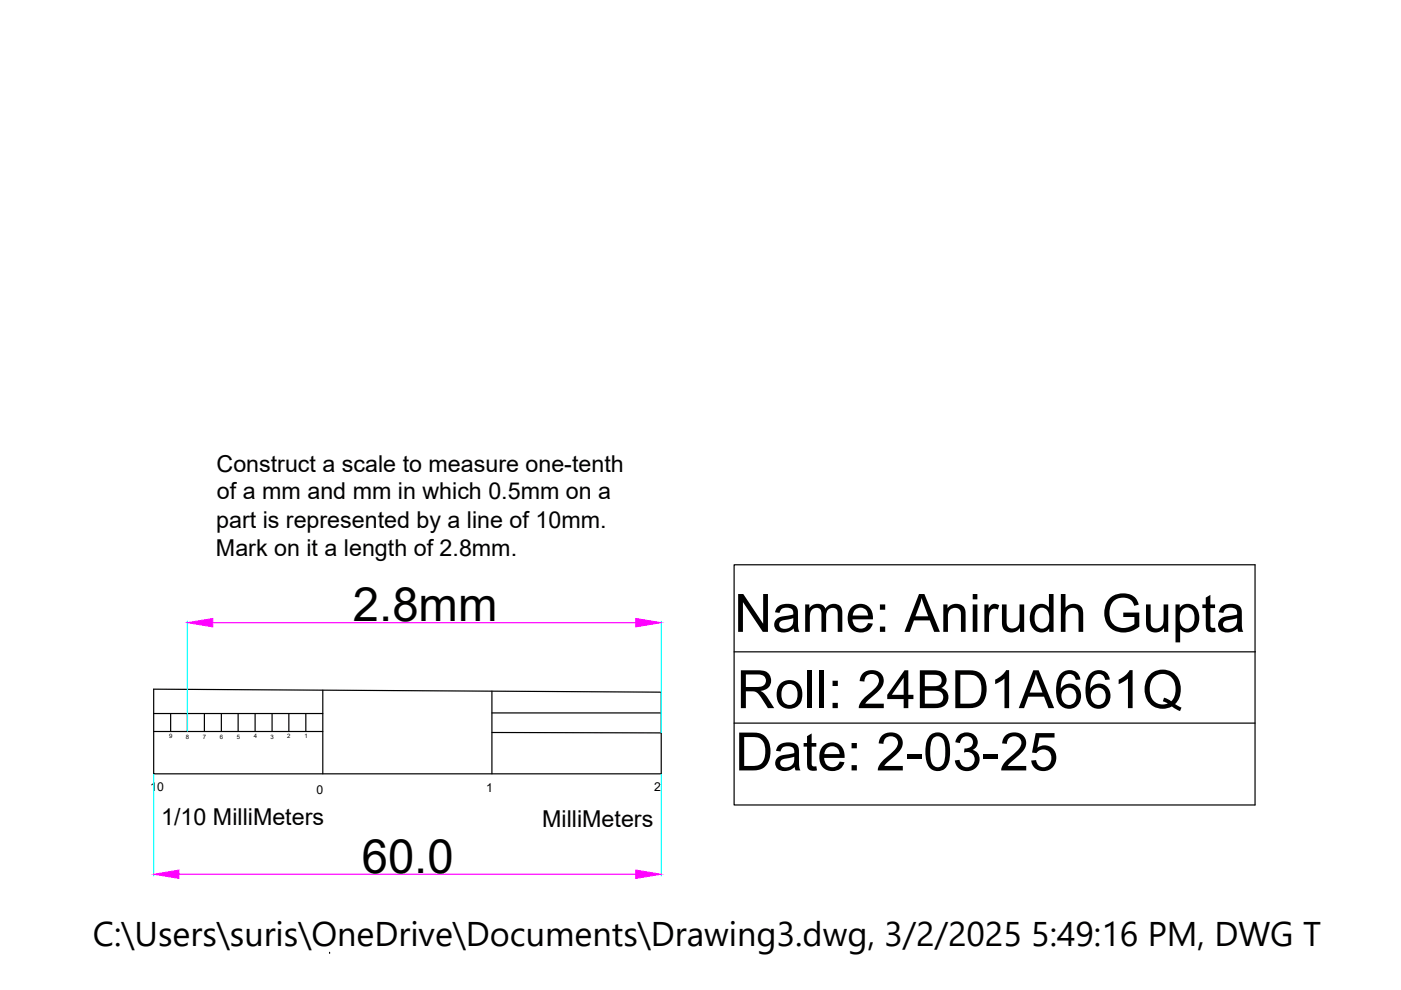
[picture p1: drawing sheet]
<svg xmlns="http://www.w3.org/2000/svg" width="297mm" height="210mm" viewBox="0 0 297 210" stroke-linecap="round" stroke-linejoin="round" font-family="sans-serif">
<!-- layer: 0 -->
<g fill="none" stroke="#000" stroke-width=".25">
<path d="M155.6 119.7h110.5v51h-110.5zM155.6 138.2h110.6M32.6 146.1l107.6 .7v17.3h-107.6zM32.6 151.3h35.8M32.6 155.1h35.8M36.2 151.3v3.8M39.7 151.3v3.8M43.3 151.3v3.8M46.9 151.3v3.8M50.5 151.3v3.8M54.1 151.3v3.8M57.7 151.3v3.8"/>
<path d="M61.2 151.3v3.8M64.8 151.3v3.8M68.4 146.3v17.8M104.3 146.5v17.6M104.3 151.2h35.9M104.3 155.3l35.9 .1M155.6 153.3h110.5M69.9 202.1h.1"/>
</g>
<path d="M39.7 131.7v23.3M140.2 131.7v23.6M32.6 164.2v21.5M140.2 164.2v21.5" fill="none" stroke="#0ff" stroke-width=".25"/>
<path d="M45.1 132h89.7M38 185.4h96.8" fill="none" stroke="#f0f" stroke-width=".25"/>
<g fill="#f0f" stroke="#f0f" stroke-width=".21">
<path d="M39.7 132l5.4-.9v1.8z"/>
<path d="M134.8 131.1l5.4 .9-5.4 .9z"/>
<path d="M32.6 185.4l5.4-.9v1.8z"/>
<path d="M134.8 184.5l5.4 .9-5.4 .9z"/>
</g>
<g font-size="11.2">
<text x="155.6" y="134">Name: Anirudh Gupta</text>
<text x="156.2" y="150.1">Roll: 24BD1A661Q</text>
<text x="155.9" y="163.4">Date: 2-03-25</text>
</g>
<g font-size="10">
<text x="74.8" y="131.7">2.8mm</text>
<text x="76.7" y="185.1">60.0</text>
</g>
<text font-size="7.3" x="19.7" y="200.6">C:\Users\suris\OneDrive\Documents\Drawing3.dwg, 3/2/2025 5:49:16 PM, DWG To PDF</text>
<g font-size="4.9">
<text x="45.9" y="100">Construct a scale to measure one-tenth</text>
<text x="46" y="105.9">of a mm and mm in which 0.5mm on a</text>
<text x="45.8" y="111.9">part is represented by a line of 10mm.</text>
<text x="45.8" y="117.8">Mark on it a length of 2.8mm.</text>
<text x="34.2" y="174.9">1/10 MilliMeters</text>
<text x="115" y="175.4">MilliMeters</text>
</g>
<g font-size="2.6">
<text x="31.9" y="167.7">10</text>
<text x="138.7" y="167.8">2</text>
<text x="67.1" y="168.3">0</text>
<text x="103.1" y="168">1</text>
</g>
<g font-size="1.3">
<text x="35.8" y="156.6">9</text>
<text x="39.4" y="156.6">8</text>
<text x="43" y="156.6">7</text>
<text x="46.6" y="156.6">6</text>
<text x="50.2" y="156.6">5</text>
<text x="53.8" y="156.6">4</text>
<text x="57.3" y="156.6">3</text>
<text x="60.9" y="156.6">2</text>
<text x="64.5" y="156.6">1</text>
</g>
</svg>
